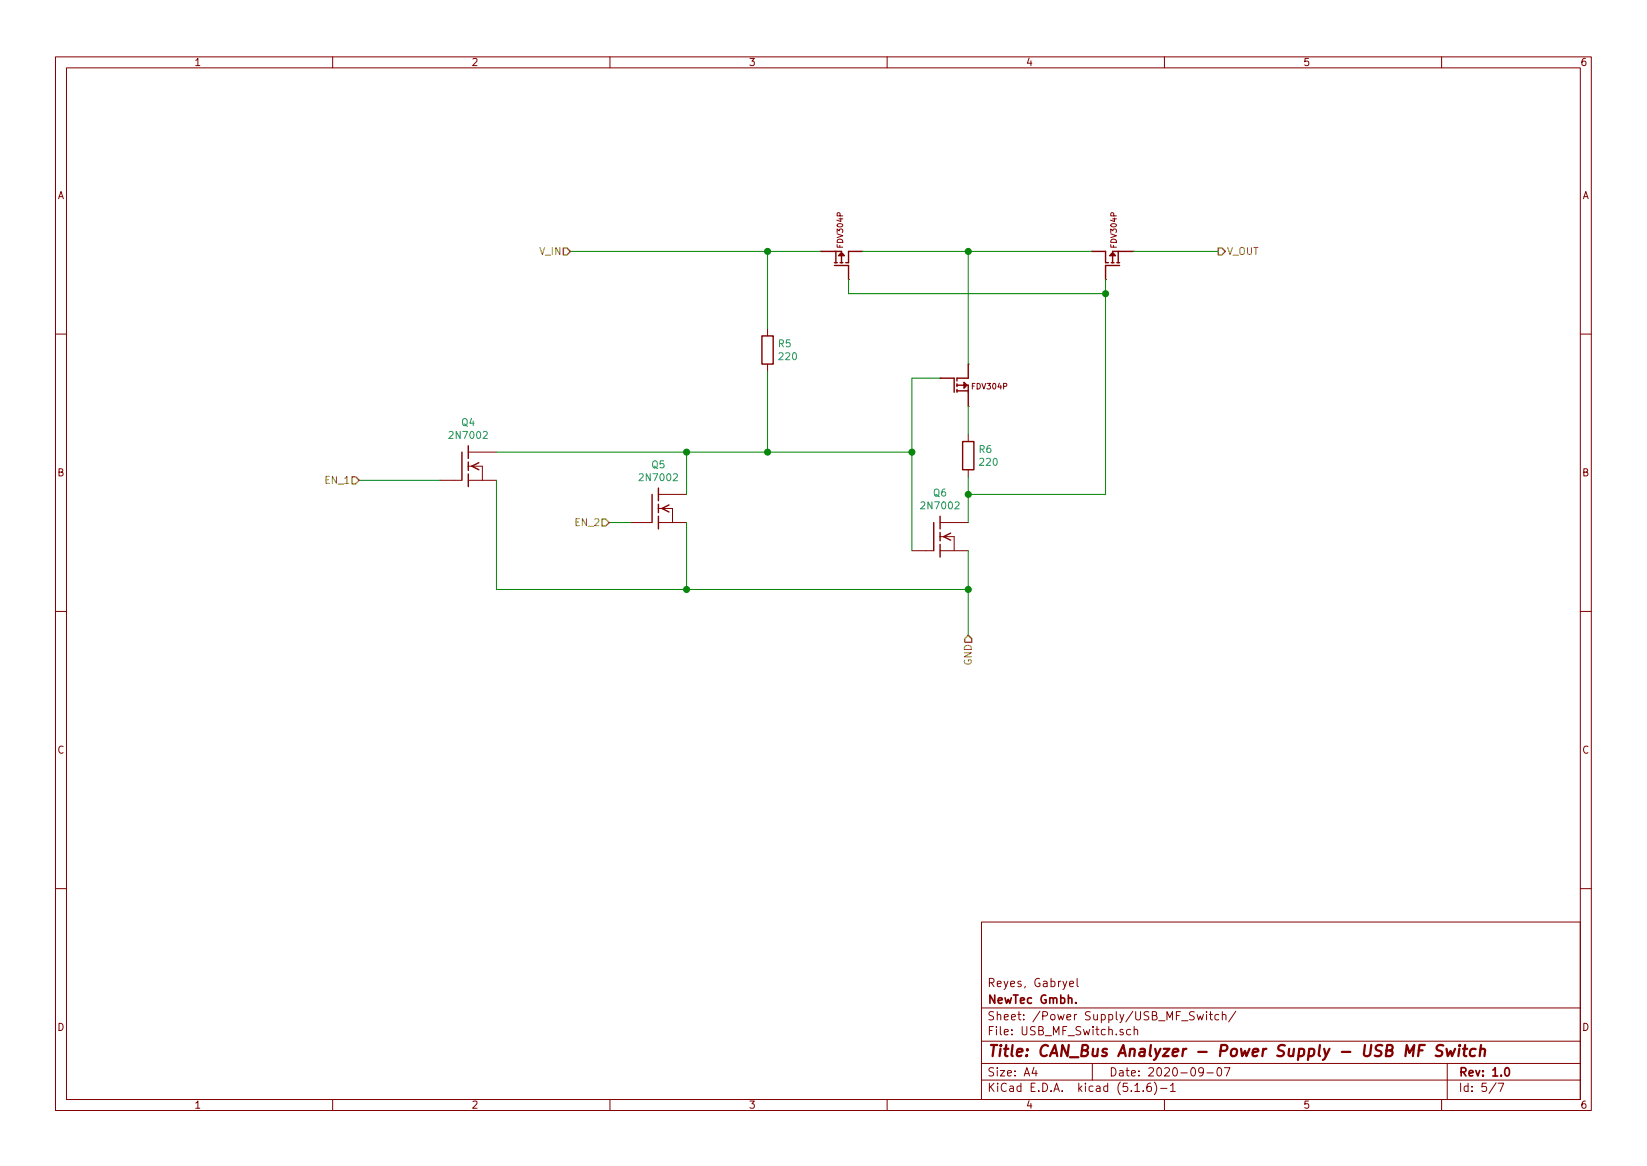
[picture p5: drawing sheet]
<svg xmlns="http://www.w3.org/2000/svg" width="297mm" height="210mm" viewBox="0 0 297 210" stroke-linecap="round" stroke-linejoin="round" font-family="sans-serif">
<g fill="none" stroke="#840000" stroke-width=".18">
<path d="M10 10.3h277v189.9h-277zM12 12.2h273v186.1h-273zM60 10.3v1.9M110 10.3v1.9M160 10.3v1.9M210 10.3v1.9M260 10.3v1.9M138.4 59.3v1.3M148 45.3h.1M153 50.4h.1M155.6 45.3h.1M196.8 45.3h.1"/>
<path d="M199.4 50.4h.1M204.5 45.3h.1M10 60.2h2M138.4 65.7v1.2M169.5 68.2h.1M174.6 73.3h.1M174.6 65.7h.1M174.6 78.4v1.2M285 60.2h2M79.4 86.6h3.8M84.5 86.6h5M84.5 84.1h2.5v2.5"/>
<path d="M84.5 81.5h5M113.7 94.2h3.8M118.7 94.2h5.1M118.7 91.7h2.6v2.5M118.7 89.1h5.1M164.5 99.3h3.8M169.5 94.2h5.1M169.5 99.3h5.1M169.5 96.8h2.6v2.5M174.6 84.7v1.3M10 110.3h2M285 110.3h2"/>
<path d="M10 160.2h2M177 166.3h108v32h-108zM192.9 177.4l.7-.1-.1-.3-.4-.1-.2 .2 .1 .7h.5M194.3 176.4v1.3l.2 .2M285 160.2h2M60 198.3v1.9M110 198.3v1.9M160 198.3v1.9M177 194.8h108M177 191.8h108M177 187.8h108M177 181.8h108"/>
<path d="M186.5 192.5l-.4 1h1M186.8 193v1M197 191.8v3M203.9 185.7l-.4-.1-.3 .3 .1 .6 .2 .1 .4-.1M204.5 185.7l.2-.1 .4 .1 .1 .9M204.5 185.1v1.5M204.7 196.8h.8M206.2 196.7v.1M207.5 195.3a.59 .59 0 0 0-.7 .7v.5l.2 .2 .4 .1 .2-.1 .1-.5-.2-.2-.4-.1-.3 .3M208.2 195.1a1.71 1.71 0 0 1 0 2.3M209.3 196.3h1.2M210 198.3v1.9"/>
<path d="M211.1 195.8l.4-.5v1.5M211.1 196.8h.9M215.9 182.9l.3 1 .3-.7 .2 .7 .3-1M217 193.2l-.2 .3-.5-.1-.1-.2v-.4l.1-.2 .5-.1 .2 .2a1.19 1.19 0 0 1-.2 1.2l-.5 .1M217.6 182.4v.2M217.6 182.9v1M217.7 193.5h1.1M218.1 182.9h.6M218.3 182.4v1.3l.4 .2M219.6 192.7l.4-.2a.94 .94 0 0 1 0 1.5 .82 .82 0 0 1-.4-1.3zM219.8 183l-.4-.1-.3 .3 .1 .6 .2 .1 .4-.1M220.4 183.1l.1-.1a.37 .37 0 0 1 .6 .1v.8"/>
<path d="M220.4 182.4v1.5M220.8 192.5h1l-.6 1.5M222.9 182.3l-1.3 2M260 198.3v1.9M261 191.8v6.5M269.8 195.2l-1.2 2M270.2 195.3h1l-.6 1.5"/>
</g>
<path d="M194 180.8v.1M271.5 192.7l.2-.2a.81 .81 0 0 1 .6 .6 .81 .81 0 0 1-.3 .8l-.1 .1a.79 .79 0 0 1-.4-1.3z" fill="none" stroke="#840000" stroke-width=".3"/>
<path d="M255.9 189.4h.7M257 188.4h-1l-.2 2M260.3 188.5l-.3-.1-.7 .1a.46 .46 0 0 0-.2 .5 .46 .46 0 0 0 .3 .4l.4 .1a.48 .48 0 0 1 .3 .5 .48 .48 0 0 1-.4 .4l-.8-.1M260.9 189.1l.2 1.3 .5-.9 .3 .9 .5-1.3M263.2 189.1l-.2 1.3M263.3 188.4l-.1 .2M263.9 189.1h.7M264.2 188.4l-.2 1.8 .1 .1 .4 .1M266.1 189.2a.68 .68 0 0 0-.9 .3l-.1 .6 .1 .2 .2 .1 .6-.1M267 189.3a.52 .52 0 0 1 .8 .1l-.1 1M267.1 188.4l-.2 2" fill="none" stroke="#840000" stroke-width=".41"/>
<g fill="none" stroke="#840000" stroke-width=".25">
<path d="M148 45.3h3.8v2.1M150.5 47.9h2.5v2.5M150.5 47.4h.5M150.7 45.3v2.1M151.5 47.4h.5M151.5 45.8l.3 .3 .2-.3M151.8 45.6l.5 .5h-1zM155.6 45.3h-2.6v2.1h-.5M196.8 45.3h2.6v2.1h.5M200.4 47.4h.5M200.4 45.8l.3 .3 .2-.3M200.7 45.6l.5 .5h-1z"/>
<path d="M201.4 47.4h.5M201.7 45.3v2.1M201.9 47.9h-2.5v2.5M204.5 45.3h-3.8v2.1M137.4 60.6h2v5.1h-2zM169.5 68.2h2.6v2.5M172.6 69.2v.5M172.6 70.2v.5M172.6 69.5h2v3.8M172.6 70.5h2M173.6 79.6h2v5.1h-2zM173.9 69l.5 .5-.5 .5z"/>
<path d="M174.1 69.2l-.2 .3 .2 .2M174.6 65.7v2.5h-2v.5M83.3 81.5v5.1M84.5 80.4v2.3M84.5 83.3v1.5M84.5 85.5v2.3M86.4 83.4l-1.3 .7 1.3 .6M117.6 89.1v5.1M118.7 88v2.3M118.7 90.9v1.6M118.7 93.1v2.3M120.6 91.1l-1.2 .6 1.2 .6"/>
<path d="M168.4 94.2v5.1M169.5 93.1v2.3M169.5 96v1.5M169.5 98.2v2.3M171.4 96.1l-1.2 .7 1.2 .6"/>
</g>
<g fill="none" stroke="#008400" stroke-width=".18">
<path d="M102.9 45.3h45.1M138.4 45.3v14M153 50.4v2.6h46.4M155.6 45.3h41.2M174.6 45.3v20.4M199.4 50.4v38.7h-24.8M204.5 45.3h15.2M138.4 66.9v14.6M169.5 68.2h-5v31.1M174.6 73.3v5.1M64.8 86.6h14.6M89.5 86.6v19.7h85.1"/>
<path d="M89.5 81.5h75M109.9 94.2h3.8M123.8 81.5v7.6M123.8 94.2v12.1M174.6 86v8.2M174.6 99.3v15.2"/>
</g>
<path d="M101.6 44.7h.6l.7 .6-.7 .7h-.6zM219.7 44.7h.6l.7 .6-.7 .7h-.6zM63.5 86h.6l.7 .6-.7 .6h-.6zM108.6 93.6h.6l.7 .6-.7 .7h-.6zM174.6 114.5l.7 .7v.6h-1.3v-.6z" fill="none" stroke="#848400" stroke-width=".25"/>
<g fill="#008400" stroke="#008400" stroke-width=".25">
<circle cx="164.5" cy="81.5" r=".51"/>
<circle cx="199.4" cy="53" r=".51"/>
<circle cx="138.4" cy="81.5" r=".51"/>
<circle cx="138.4" cy="45.3" r=".51"/>
<circle cx="174.6" cy="89.1" r=".51"/>
<circle cx="174.6" cy="45.3" r=".51"/>
<circle cx="123.8" cy="106.3" r=".51"/>
<circle cx="174.6" cy="106.3" r=".51"/>
<circle cx="123.8" cy="81.5" r=".51"/>
</g>
<text font-size="2.8" fill="#840000" x="178" y="190.5">Title: CAN_Bus Analyzer - Power Supply - USB MF Switch</text>
<g font-size="2.1" fill="#840000">
<text x="178" y="178">Reyes, Gabryel</text>
<text x="178" y="184">Sheet: /Power Supply/USB_MF_Switch/</text>
<text x="178" y="181">NewTec Gmbh.</text>
<text x="178" y="186.7">File: USB_MF_Switch.sch</text>
<text x="178" y="196.9">KiCad E.D.A. kicad (5.1.6)-1</text>
<text x="178" y="194.1">Size: A4</text>
<text x="200" y="194.1">Date: 2020-09-07</text>
<text x="263" y="194.1">Rev: 1.0</text>
<text x="263" y="196.9">Id: 5/7</text>
</g>
<g font-size="1.8" fill="#840000">
<text x="35" y="11.9">1</text>
<text x="85" y="11.9">2</text>
<text x="135" y="11.9">3</text>
<text x="185" y="11.9">4</text>
<text x="235" y="11.9">5</text>
<text x="285" y="11.9">6</text>
<text x="10.4" y="35.9">A</text>
<text x="285.4" y="35.9">A</text>
<text x="10.4" y="85.9">B</text>
<text x="285.4" y="85.9">B</text>
<text x="10.4" y="135.9">C</text>
<text x="285.4" y="135.9">C</text>
<text x="10.4" y="185.9">D</text>
<text x="285.4" y="185.9">D</text>
<text x="35" y="199.9">1</text>
<text x="85" y="199.9">2</text>
<text x="135" y="199.9">3</text>
<text x="185" y="199.9">4</text>
<text x="235" y="199.9">5</text>
<text x="285" y="199.9">6</text>
</g>
<g font-size="1.8" fill="#848400">
<text x="97.4" y="46">V_IN</text>
<text x="221.2" y="46">V_OUT</text>
<text x="58.8" y="87.2">EN_1</text>
<text x="103.9" y="94.9">EN_2</text>
<text x="175.3" y="120" transform="rotate(-90 175.3 120)">GND</text>
</g>
<g font-size="1.8" fill="#008484">
<text x="140.4" y="62.6">R5</text>
<text x="140.6" y="64.9">220</text>
<text x="83.3" y="76.8">Q4</text>
<text x="81.4" y="79.1">2N7002</text>
<text x="176.6" y="81.7">R6</text>
<text x="176.8" y="84">220</text>
<text x="115.6" y="86.8">2N7002</text>
<text x="117.6" y="84.4">Q5</text>
<text x="168.4" y="89.5">Q6</text>
<text x="166.4" y="91.8">2N7002</text>
</g>
<g font-size="1.4" fill="#840000">
<text x="152" y="44.6" transform="rotate(-90 152 44.6)">FDV304P</text>
<text x="201.4" y="44.6" transform="rotate(-90 201.4 44.6)">FDV304P</text>
<text x="175.4" y="70.2">FDV304P</text>
</g>
</svg>
